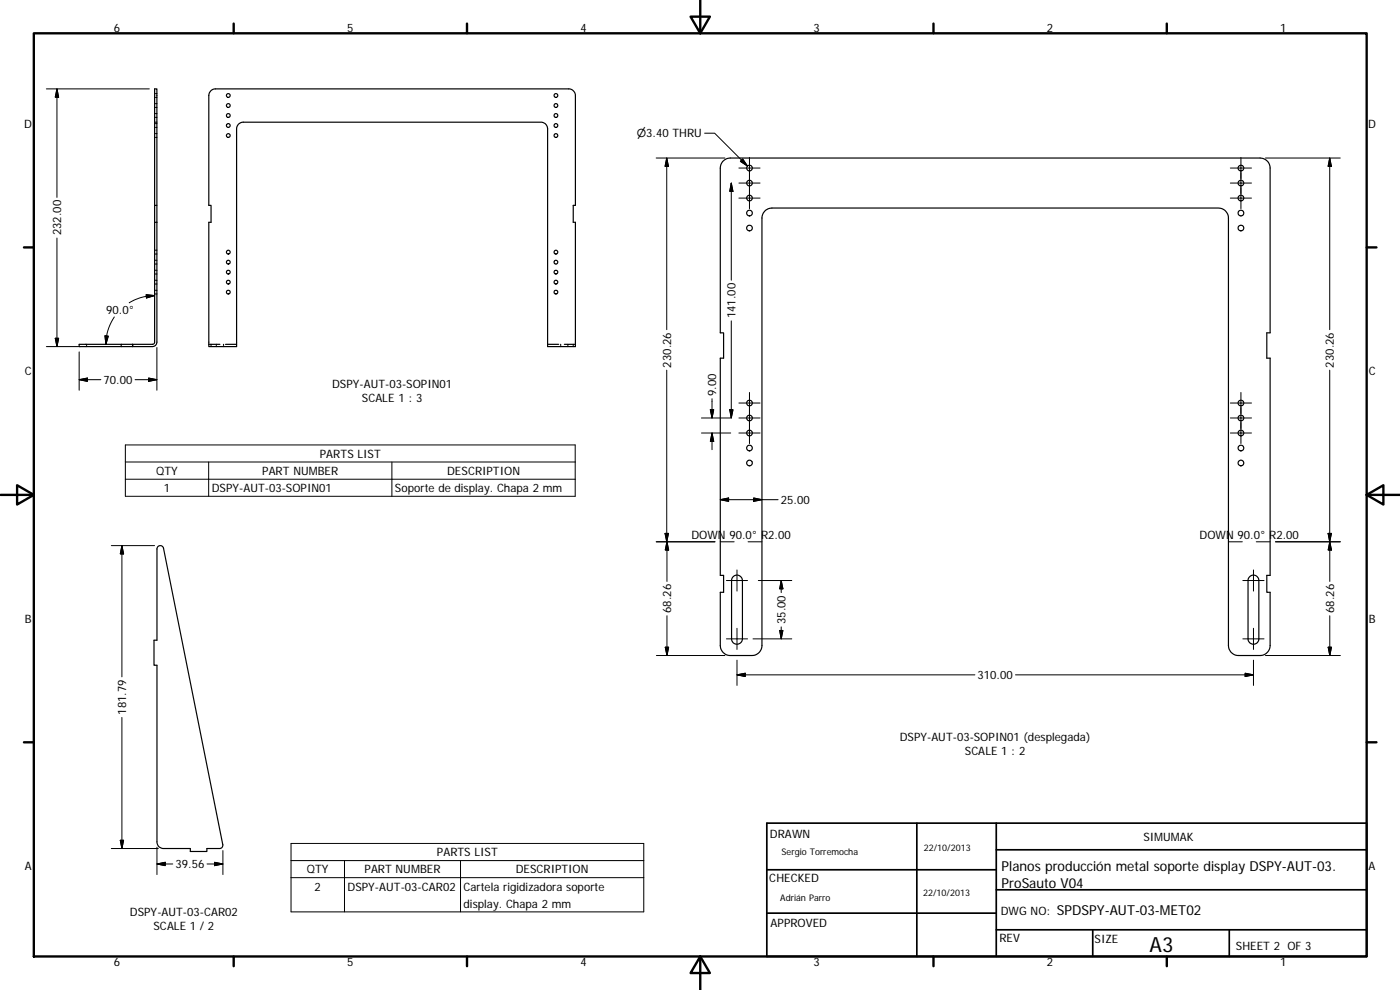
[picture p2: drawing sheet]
<svg xmlns="http://www.w3.org/2000/svg" width="420mm" height="297mm" viewBox="0 0 420 297" stroke-linecap="round" stroke-linejoin="round" font-family="sans-serif">
<g fill="none" stroke="#000" stroke-width=".36">
<path d="M46.4 36.7h.2M46.4 37.1h.2M46.4 38.2h.2M46.4 31.1h.2M46.4 32.2h.2M46.4 34.1h.2M46.4 35.2h.2M46.4 28.1h.2M46.4 29.2h.2M46.9 36.7h.2M46.9 37.1h.2M46.9 38.2h.2"/>
<path d="M46.9 31.1h.2M46.9 32.2h.2M46.9 34.1h.2M46.9 35.2h.2M46.9 28.1h.2M46.9 29.2h.2M63.4 27.1l1.3-.4h106a2 2 0 0 1 2 2v32.9h-.7v5.1h.7v37.3h-8.4v-65.3a2.01 2.01 0 0 0-2-2h-89.3a2 2 0 0 0-2 2v65.3h-8.3v-37.3h.6v-5.1h-.6v-32.9l.1-.7zM46.4 40.1h.2M46.4 41.2h.2M46.9 40.1h.2M46.9 41.2h.2M217.1 48.3l.9-.7 1.2-.2h159a3 3 0 0 1 3 3v49.5h-1v7.6h1v65.1h-1v5.1h1v16a3 3 0 0 1-3 3h-6.5a3 3 0 0 1-3-3v-128.3a3 3 0 0 0-3-3h-134a3 3 0 0 0-3 3v128.3a3 3 0 0 1-3 3h-6.5a3 3 0 0 1-3-3v-16h1v-5.1h-1v-65.1h1v-7.6h-1v-49.5l.2-1.1z"/>
<path d="M46.4 66.7h.7M46.4 61.6h.7v5.1M46.4 78.1h.2M46.4 79.2h.2M46.4 75.1h.2M46.4 76.2h.2M46.9 78.1h.2M46.9 79.2h.2M46.9 75.1h.2M46.9 76.2h.2M47.1 61.6v-34.9h-.7v76.1l-.6 .5h-22v.7h22a1.3 1.3 0 0 0 1.3-1.3v-36M46.4 87.1h.2"/>
<path d="M46.4 88.2h.2M46.4 81.1h.2M46.4 82.2h.2M46.4 84.1h.2M46.4 85.2h.2M46.9 87.1h.2M46.9 88.2h.2M46.9 81.1h.2M46.9 82.2h.2M46.9 84.1h.2M46.9 85.2h.2M26 103.3v.2"/>
<path d="M26 103.8v.2M36.4 103.3v.7M39.8 103.3v.7M39.8 103.3v.2M39.8 103.8v.2M62.7 103.3h3.3M63.3 103.3v.2M63.3 103.8v.2M64.9 103.3v.2M64.9 103.8v.2M67.1 103.3v.2M67.1 103.8v.2"/>
<path d="M67.7 103.3h3.3M164.3 103.3h3.4M168.3 103.3v.2M168.3 103.8v.2M169.4 103.3h3.3M170.4 103.3v.2M170.4 103.8v.2M172 103.3v.2M172 103.8v.2M47.4 164a1.01 1.01 0 0 1 1.7 .5l17.8 88.9a.97 .97 0 0 1-1 1.2h-3.8v.9h-5v-.9h-8a1.94 1.94 0 0 1-2-2v-53h-.9v-7.5h.9v-27.4zM220.2 172.9a1.64 1.64 0 0 1 1.7-.2 1.64 1.64 0 0 1 .9 1.5v17.5a1.63 1.63 0 0 1-1.6 1.6 1.63 1.63 0 0 1-1.6-1.6v-17.5l.1-.6zM375 173.1a1.61 1.61 0 0 1 1.8-.4 1.61 1.61 0 0 1 1 1.5v17.5a1.62 1.62 0 0 1-1.6 1.6 1.62 1.62 0 0 1-1.6-1.6v-17.5z"/>
<circle cx="68.5" cy="37.7" r=".56"/>
<circle cx="68.5" cy="28.7" r=".57"/>
<circle cx="68.5" cy="31.7" r=".57"/>
<circle cx="68.5" cy="34.7" r=".57"/>
<circle cx="166.8" cy="37.7" r=".56"/>
<circle cx="166.8" cy="28.7" r=".56"/>
<circle cx="166.8" cy="31.7" r=".56"/>
<circle cx="166.9" cy="34.7" r=".56"/>
<circle cx="68.5" cy="40.7" r=".56"/>
<circle cx="166.8" cy="40.7" r=".56"/>
<circle cx="224.9" cy="54.9" r=".84"/>
<circle cx="224.9" cy="59.4" r=".84"/>
<circle cx="224.9" cy="50.4" r=".84"/>
<circle cx="372.4" cy="59.4" r=".85"/>
<circle cx="372.4" cy="50.4" r=".85"/>
<circle cx="372.4" cy="54.9" r=".85"/>
<circle cx="68.5" cy="75.7" r=".56"/>
<circle cx="68.5" cy="78.7" r=".56"/>
<circle cx="166.8" cy="78.7" r=".56"/>
<circle cx="166.8" cy="75.7" r=".56"/>
<circle cx="224.9" cy="63.9" r=".84"/>
<circle cx="224.9" cy="68.4" r=".84"/>
<circle cx="372.4" cy="68.4" r=".85"/>
<circle cx="372.4" cy="63.9" r=".85"/>
<circle cx="68.5" cy="84.7" r=".56"/>
<circle cx="68.5" cy="81.6" r=".56"/>
<circle cx="68.5" cy="87.6" r=".56"/>
<circle cx="166.8" cy="84.7" r=".56"/>
<circle cx="166.8" cy="81.7" r=".56"/>
<circle cx="166.8" cy="87.6" r=".56"/>
<circle cx="224.9" cy="138.9" r=".84"/>
<circle cx="224.9" cy="125.4" r=".84"/>
<circle cx="224.9" cy="134.4" r=".84"/>
<circle cx="224.9" cy="129.9" r=".86"/>
<circle cx="224.9" cy="120.9" r=".84"/>
<circle cx="372.4" cy="138.9" r=".85"/>
<circle cx="372.4" cy="120.9" r=".85"/>
<circle cx="372.4" cy="125.4" r=".85"/>
<circle cx="372.4" cy="134.4" r=".85"/>
<circle cx="372.4" cy="129.9" r=".87"/>
</g>
<g fill="none" stroke="#000" stroke-width=".3">
<path d="M13.9 26.7h30.9M17.1 26.7v32.5M17.1 26.7l.5 2.5h-1zM211.5 40h3l9.8 9.8M196.9 47.4h20.7M200.1 47.4v51.5M200.1 47.4l.5 2.5h-1zM219.5 54.9v29.2M219.5 54.9l.5 2.5h-1zM221.8 59.4h6.3M221.8 54.9h6.3M221.8 50.4h6.3"/>
<path d="M222.9 47.7l1.4 2.1-2.1-1.4zM224.9 47.2v15.4M369.2 59.4h6.4M369.2 54.9h6.4M369.2 50.4h6.4M372.4 47.2v15.4M379.8 47.4h22.4M399.1 47.4l.5 2.5h-1zM399.1 47.4v51.5M17.1 71.4v32.6M34.3 95.1a14.7 14.7 0 0 0-2.5 8.2M43.9 88.4l2.5 .3-2.4 .7z"/>
<path d="M46.4 88.7a14.5 14.5 0 0 0-7.6 2.1M219.5 96.3v29.1M13.9 104h10.2M16.6 101.5h1l-.5 2.5zM23.8 113.9l2.4-.5v1zM23.8 113.9h6.5M23.8 105.6v11.5M31.5 100.8l1 .1-.7 2.4zM40.5 113.9h6.6M44.6 113.4l2.5 .5-2.5 .5zM47.1 104.3v12.8M200.1 111.1v51.5"/>
<path d="M213.7 119.6v5.8M224.9 117.8v15.3M372.4 117.8v15.3M399.1 111.1v63.4M37.6 133.5h135v15.4h-135zM37.6 138.6h135M62.6 138.6v10.3M117.6 138.6v10.3M210.5 129.9h8.8M210.5 125.4h8.8M213.2 122.9h1l-.5 2.5zM213.7 129.9v5"/>
<path d="M213.7 129.9l.5 2.5h-1zM219 122.9h1l-.5 2.5zM221.8 129.9h6.3M221.8 125.4h6.3M221.8 120.9h6.3M369.2 129.9h6.4M369.2 125.4h6.4M369.2 120.9h6.4M37.6 143.8h135M216.2 149.9l2.5-.5v1zM216.2 149.9h17.3M226.2 149.4l2.5 .5-2.5 .5z"/>
<path d="M33.4 163.7h13M36.6 163.7v39.4M36.6 163.7l.5 2.5h-1zM196.9 162.6h17.7M199.6 160h1l-.5 2.6zM200.2 162.6v11.9M200.2 162.6l.5 2.4h-1zM216.2 162.6h4.1M218 174.2h6.4M221.2 171v6.4M224.5 162.6h4.2M227.6 174.2h10"/>
<path d="M234.5 174.2v3.6M234.5 174.2l.5 2.5h-1zM368.7 162.6h4.1M373 174.2h6.4M376.2 171v6.4M377 162.6h4.2M382.8 162.6h19.5M398.6 160h1l-.5 2.6zM399.1 162.6l.5 2.4h-1zM197 196.7h20.6M199.7 194.2h1l-.5 2.5zM200.2 184.7v12"/>
<path d="M218 191.7h6.4M221.2 198.1v7.6M221.2 188.5v6.4M226 191.7h11.6M234 189.2h1l-.5 2.5zM234.5 188.1v3.6M373 191.7h6.4M376.2 198.1v7.6M376.2 188.5v6.4M379.8 196.7h22.5M398.6 194.2h1l-.5 2.5zM399.1 184.7v12"/>
<path d="M36.6 215.3v39.3M221.2 202.5l2.5-.5v1zM221.2 202.5h71.4M304.8 202.5h71.4M373.7 202l2.5 .5-2.5 .5zM33.4 254.6h14.1M36.1 252.1h1l-.5 2.5zM47.1 259.2l2.5-.5v1zM47.1 259.2h4.7M47.1 254.2v8.2M62.1 259.2h4.8M64.4 258.7l2.5 .5-2.5 .5z"/>
<path d="M66.9 255.2v7.2M87.3 253.1h105.9v20.5h-105.9zM87.3 258.2h105.9M103.4 258.2v15.4M138.2 258.2v15.4M87.3 263.3h105.9"/>
</g>
<g fill="none" stroke="#000" stroke-width=".71">
<path d="M10.1 10h400.1v277h-400.1zM70.1 7.1v2.9M140.2 7.1v2.9M207.3 5h5.8l-2.9 5zM210.2 0v10M280.2 7.1v2.9M350.2 7.1v2.9M7.2 74.2h2.9M410.2 74.2h2.9M.2 148.5h9.9M5.1 145.6l5 2.9-5 2.9zM410.2 148.5l5-2.9v5.8z"/>
<path d="M410.2 148.5h9.9M7.2 222.7h2.9M410.2 222.7h2.9M70.1 287v2.9M140.2 287v2.9M210.2 287l2.9 5h-5.8zM210.2 287v10M280.2 287v2.9M350.2 287v2.9"/>
</g>
<path d="M230.1 247h180.1v40h-180.1zM275.2 247v40M299 255h111.2M299 247v40M230.1 274h68.9M230.1 261h68.9M299 279h111.2M299 267h111.2M327.9 279v8M368.9 279v8" fill="none" stroke="#000" stroke-width=".51"/>
<g fill="#000" stroke="#000" stroke-width=".3">
<path d="M17.1 26.7l.5 2.5h-1zM200.1 47.4l.5 2.5h-1zM219.5 54.9l.5 2.5h-1zM222.9 47.7l1.4 2.1-2.1-1.4zM399.1 47.4l.5 2.5h-1zM43.9 88.4l2.5 .3-2.4 .7zM16.6 101.5h1l-.5 2.5zM23.8 113.9l2.4-.5v1zM31.5 100.8l1 .1-.7 2.4zM44.6 113.4l2.5 .5-2.5 .5zM213.2 122.9h1l-.5 2.5zM213.7 129.9l.5 2.5h-1z"/>
<path d="M219 122.9h1l-.5 2.5zM216.2 149.9l2.5-.5v1zM226.2 149.4l2.5 .5-2.5 .5zM36.6 163.7l.5 2.5h-1zM199.6 160h1l-.5 2.6zM200.2 162.6l.5 2.4h-1zM234.5 174.2l.5 2.5h-1zM398.6 160h1l-.5 2.6zM399.1 162.6l.5 2.4h-1zM199.7 194.2h1l-.5 2.5zM234 189.2h1l-.5 2.5zM398.6 194.2h1l-.5 2.5z"/>
<path d="M221.2 202.5l2.5-.5v1zM373.7 202l2.5 .5-2.5 .5zM36.1 252.1h1l-.5 2.5zM47.1 259.2l2.5-.5v1zM64.4 258.7l2.5 .5-2.5 .5z"/>
</g>
<text font-size="6.3" x="345" y="285.6">A3</text>
<g font-size="4.1">
<text x="300.6" y="261.5">Planos producción metal soporte display DSPY-AUT-03.</text>
<text x="300.6" y="266.4">ProSauto V04</text>
<text x="317.2" y="274.4">SPDSPY-AUT-03-MET02</text>
</g>
<g font-size="3.5">
<text x="34.2" y="9.6">6</text>
<text x="104.2" y="9.6">5</text>
<text x="174.2" y="9.6">4</text>
<text x="244.2" y="9.6">3</text>
<text x="314.2" y="9.6">2</text>
<text x="384.2" y="9.6">1</text>
<text x="7.3" y="38.4">D</text>
<text x="410.6" y="38.4">D</text>
<text x="18.4" y="70.6" transform="rotate(-90 18.4 70.6)">232.00</text>
<text x="31.9" y="94.3">90.0°</text>
<text x="220.7" y="95.5" transform="rotate(-90 220.7 95.5)">141.00</text>
<text x="7.4" y="112.6">C</text>
<text x="201.4" y="110.3" transform="rotate(-90 201.4 110.3)">230.26</text>
<text x="400.3" y="110.3" transform="rotate(-90 400.3 110.3)">230.26</text>
<text x="410.8" y="112.6">C</text>
<text x="31.1" y="115.2">70.00</text>
<text x="99.7" y="116.4">DSPY-AUT-03-SOPIN01</text>
<text x="214.9" y="118.9" transform="rotate(-90 214.9 118.9)">9.00</text>
<text x="108.6" y="120.5">SCALE 1 : 3</text>
<text x="96" y="137.4">PARTS LIST</text>
<text x="46.9" y="142.5">QTY</text>
<text x="78.7" y="142.5">PART NUMBER</text>
<text x="134.2" y="142.5">DESCRIPTION</text>
<text x="49.2" y="147.6">1</text>
<text x="63.5" y="147.6">DSPY-AUT-03-SOPIN01</text>
<text x="118.5" y="147.7">Soporte de display. Chapa 2 mm</text>
<text x="234.3" y="151.2">25.00</text>
<text x="207.5" y="161.7">DOWN 90.0° R2.00</text>
<text x="360" y="161.7">DOWN 90.0° R2.00</text>
<text x="201.5" y="183.9" transform="rotate(-90 201.5 183.9)">68.26</text>
<text x="400.4" y="183.9" transform="rotate(-90 400.4 183.9)">68.26</text>
<text x="7.4" y="186.9">B</text>
<text x="235.7" y="187.3" transform="rotate(-90 235.7 187.3)">35.00</text>
<text x="410.8" y="186.9">B</text>
<text x="293.4" y="203.8">310.00</text>
<text x="37.9" y="214.4" transform="rotate(-90 37.9 214.4)">181.79</text>
<text x="270" y="222.4">DSPY-AUT-03-SOPIN01 (desplegada)</text>
<text x="289.6" y="226.6">SCALE 1 : 2</text>
<text x="231.1" y="251.4">DRAWN</text>
<text x="131.1" y="256.9">PARTS LIST</text>
<text x="343.2" y="252.3">SIMUMAK</text>
<text x="7.4" y="261.1">A</text>
<text x="52.7" y="260.5">39.56</text>
<text x="92.1" y="262">QTY</text>
<text x="109.4" y="262">PART NUMBER</text>
<text x="154.8" y="262">DESCRIPTION</text>
<text x="410.8" y="261.1">A</text>
<text x="94.4" y="267.2">2</text>
<text x="104.3" y="267.2">DSPY-AUT-03-CAR02</text>
<text x="139.1" y="267.2">Cartela rigidizadora soporte</text>
<text x="230.9" y="264.6">CHECKED</text>
<text x="39" y="274.9">DSPY-AUT-03-CAR02</text>
<text x="139.1" y="272.4">display. Chapa 2 mm</text>
<text x="300.3" y="274.5">DWG NO:</text>
<text x="46.1" y="279.1">SCALE 1 / 2</text>
<text x="231.3" y="278.2">APPROVED</text>
<text x="299.9" y="282.6">REV</text>
<text x="328.5" y="283">SIZE</text>
<text x="370.9" y="285.1">SHEET 2 OF 3</text>
<text x="34.2" y="289.9">6</text>
<text x="104.2" y="289.9">5</text>
<text x="174.2" y="289.9">4</text>
<text x="244.2" y="289.9">3</text>
<text x="314.2" y="289.9">2</text>
<text x="384.2" y="289.9">1</text>
</g>
<text font-size="3.3" x="191.1" y="41.3">⌀3.40 THRU</text>
<g font-size="2.7">
<text x="234.5" y="256.6">Sergio Torremocha</text>
<text x="277.3" y="255.2">22/10/2013</text>
<text x="277" y="268.7">22/10/2013</text>
<text x="234.2" y="270.2">Adrián Parro</text>
</g>
</svg>
